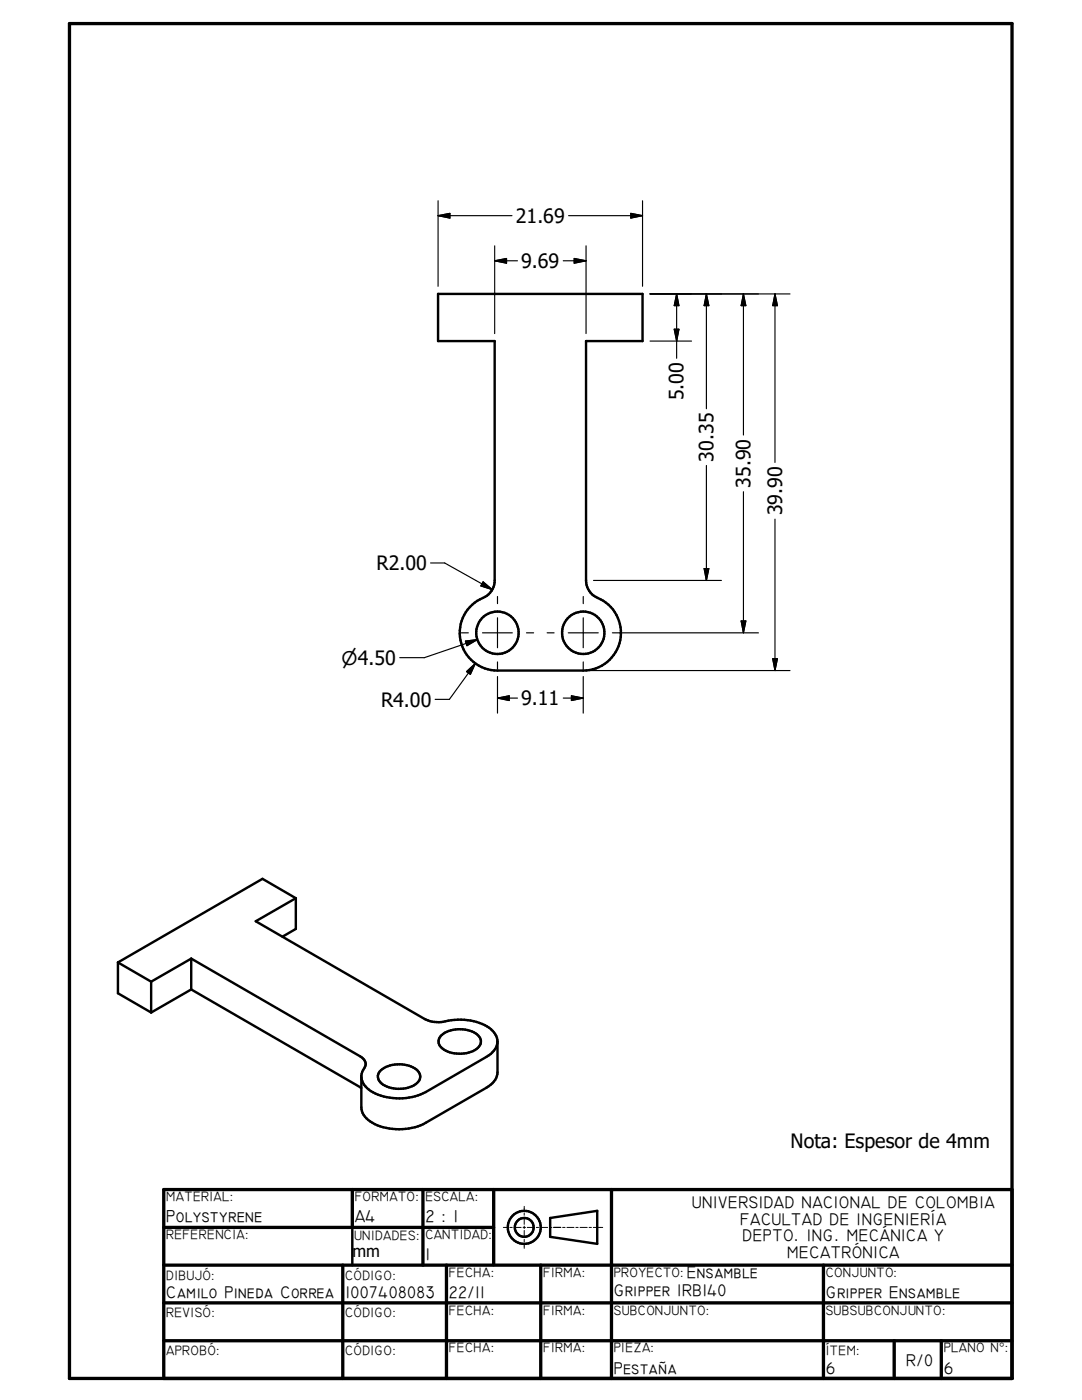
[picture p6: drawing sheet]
<svg xmlns="http://www.w3.org/2000/svg" width="216mm" height="279mm" viewBox="0 0 216 279" stroke-linecap="round" stroke-linejoin="round" font-family="sans-serif">
<g fill="none" stroke="#000" stroke-width=".48">
<path d="M87.4 58.7h40.8v9.4h-11.3v47.7a4 4 0 0 0 2.9 3.8 7.5 7.5 0 0 1 3.9 8.5 7.5 7.5 0 0 1-7.3 5.7h-17.1a7.6 7.6 0 0 1-7.5-6.3 7.6 7.6 0 0 1 5-8.4 3.7 3.7 0 0 0 1.9-3.3v-47.7h-11.3zM59 179.3v6.1l-2.6 1.5M59 179.3l-6.6-3.9-28.9 16.7M59 179.3l-8 4.6 33.7 19.5a7.2 7.2 0 0 0 5.4 .2 10 10 0 0 1 8.2 2.2 3 3 0 0 1-.8 4.8l-12.6 7.3a11.5 11.5 0 0 1-11.3-.5l-1-.9-.5-1.5M23.5 192.1v6.1l6.7 3.9M23.5 192.1l6.7 3.8M30.2 195.9v6.2M38.2 191.3l33.7 19.5a1.65 1.65 0 0 1 .6 2.7l-.4 1.1v6.4a4.1 4.1 0 0 0 2.7 3.4 11.8 11.8 0 0 0 10.1-.3l12.2-7a3.9 3.9 0 0 0 2.2-3.1v-6.2M38.2 197.5l33.9 19.6M38.2 197.5l-8 4.6M38.2 191.3l-8 4.6M38.2 191.3v6.2"/>
<path d="M75.8 213.8a6 6 0 0 1 7.5-.1 1.77 1.77 0 0 1-.7 2.9 6.2 6.2 0 0 1-6.7-.6 1.57 1.57 0 0 1-.1-2.2zM88.1 206.6a6 6 0 0 1 7.4 .1 1.74 1.74 0 0 1-.8 2.9 6.1 6.1 0 0 1-6.9-.8 1.6 1.6 0 0 1 .3-2.2zM70.3 244.9v7.6M109.8 243.1l9.4-1.4v6.5l-9.4-1.4z"/>
<circle cx="99.3" cy="126.3" r="4.2"/>
<circle cx="116.4" cy="126.3" r="4.2"/>
<circle cx="104.6" cy="245" r="1.87"/>
<circle cx="104.6" cy="244.9" r="3.3"/>
</g>
<g fill="none" stroke="#000" stroke-width=".66">
<path d="M13.9 4.7h188v270.4h-188zM70.3 237.4v7.5M84.4 237.4v15.1M98.5 237.4v15M122 237.4v37.7M201.9 237.4h-169.2v37.7M32.7 252.5h169.2M32.7 245h65.8M68.4 252.5v22.6M89.1 252.5v22.6M107.9 252.5v22.6M164.3 252.5v22.6"/>
<path d="M32.7 260h169.2M32.7 267.6h169.2M178.4 267.6v7.5M187.8 267.6v7.5"/>
</g>
<g fill="none" stroke="#000" stroke-width=".2">
<path d="M100.4 245h1M101.7 245h.5M102.6 245h1.4M104.4 245h.5M104.6 240.8v.9M104.6 242.1v.4M104.6 242.9v1.4M104.6 244.7v.5M104.6 245.6v1.4M104.6 247.3v.5M104.6 248.2v.9M105.2 245h1.4"/>
<path d="M107 245h.5M107.8 245h1.5M109.7 245h.4M110.5 245h1.4M112.3 245h.4M113.1 245h1.4M114.9 245h.5M115.7 245h1.5M117.5 245h.5M118.4 245h1.9"/>
</g>
<g fill="none" stroke="#000" stroke-width=".23">
<path d="M87.4 43h14.8M87.4 43l2.4-.4v.9zM87.4 40.1v17M98.7 52h4.6M98.7 52l2.4-.4v.9zM98.7 49.1v17.5M112.4 52h4.5M113.5 43h14.7M114.6 51.6l2.3 .4-2.3 .5zM116.9 49.1v17.5M125.9 42.6l2.3 .4-2.3 .5zM128.2 40.1v17"/>
<path d="M129.7 58.7h27.9M135 58.7v12.8M135 58.7l.5 2.3h-1zM141 58.7l.4 2.3h-.9zM141 58.7v22.9M148.3 58.7l.5 2.3h-.9zM148.3 58.7v28.1M154.6 58.7l.5 2.3h-.9zM154.6 58.7v33.6M129.7 68.1h8.3M134.5 65.7h1l-.5 2.4zM141 92.9v22.9"/>
<path d="M148.3 98.1v28.2M85.9 112.4h2.8l9.5 5.3M96.4 116.1l1.8 1.6-2.3-.8zM99.3 119v1.5M116.4 119v1.5M118.4 115.8h25.6M140.5 113.5h.9l-.4 2.3zM154.6 103.6v30.2M92 126.3h1.5M92.9 127.9l2.4-.3-2.1 1.3zM93.1 134l1.8-1.6-1 2.2zM94.9 132.4l-5.2 7.2h-2.9"/>
<path d="M95.3 127.6l-10.6 3.7h-4.9M96.3 126.3h5.9M99.3 123.3v6M99.3 132.1v1.4M99.3 135v7.3M99.3 139.3h4M99.3 139.3l2.3-.4v.9zM105.1 126.3h1.4M109.2 126.3h1.4M112.4 139.3h4M113.4 126.3h6M114 138.9l2.4 .4-2.4 .5z"/>
<path d="M116.4 123.3v6M116.4 132.1v1.4M116.4 135v7.3M117.9 133.8h39.7M122.2 126.3h29.1M147.9 123.9h.9l-.5 2.4zM154.2 131.5h.9l-.5 2.3zM110.5 245h1.4"/>
</g>
<g fill="#000" stroke="#000" stroke-width=".23">
<path d="M87.4 43l2.4-.4v.9zM98.7 52l2.4-.4v.9zM114.6 51.6l2.3 .4-2.3 .5zM125.9 42.6l2.3 .4-2.3 .5zM134.5 65.7h1l-.5 2.4zM135 58.7l.5 2.3h-1zM141 58.7l.4 2.3h-.9zM148.3 58.7l.5 2.3h-.9zM154.6 58.7l.5 2.3h-.9zM96.4 116.1l1.8 1.6-2.3-.8zM140.5 113.5h.9l-.4 2.3zM92.9 127.9l2.4-.3-2.1 1.3z"/>
<path d="M93.1 134l1.8-1.6-1 2.2zM99.3 139.3l2.3-.4v.9zM114 138.9l2.4 .4-2.4 .5zM147.9 123.9h.9l-.5 2.4zM154.2 131.5h.9l-.5 2.3z"/>
</g>
<g font-size="3.9">
<text x="102.9" y="44.5">21.69</text>
<text x="104" y="53.5">9.69</text>
<text x="136.4" y="79.9" transform="rotate(-90 136.4 79.9)">5.00</text>
<text x="142.4" y="92.2" transform="rotate(-90 142.4 92.2)">30.35</text>
<text x="149.8" y="97.4" transform="rotate(-90 149.8 97.4)">35.90</text>
<text x="156.1" y="102.9" transform="rotate(-90 156.1 102.9)">39.90</text>
<text x="75.1" y="113.8">R2.00</text>
<text x="76" y="141">R4.00</text>
<text x="104" y="140.8">9.11</text>
<text x="157.7" y="229.2">Nota: Espesor de 4mm</text>
</g>
<text font-size="3.8" x="68.2" y="132.6">n4.50</text>
<g font-size="3.5">
<text x="33.1" y="244">Polystyrene</text>
<text x="70.8" y="244">A4</text>
<text x="84.9" y="244">2 : 1</text>
</g>
<g font-size="3.4">
<text x="138" y="241">UNIVERSIDAD NACIONAL DE COLOMBIA</text>
<text x="147.7" y="244.4">FACULTAD DE INGENIERÍA</text>
<text x="84.9" y="251.5">1</text>
<text x="148.2" y="247.7">DEPTO. ING. MECÁNICA Y</text>
<text x="157.1" y="251.1">MECATRÓNICA</text>
<text x="137" y="255">Ensamble</text>
<text x="33.1" y="259">Camilo Pineda Correa</text>
<text x="68.9" y="259">1007408083</text>
<text x="89.6" y="259">22/11</text>
<text x="122.5" y="258.6">Gripper IRB140</text>
<text x="164.8" y="259">Gripper Ensamble</text>
<text x="122.5" y="274.3">Pestaña</text>
<text x="164.8" y="274.2">6</text>
<text x="180.8" y="272.5">R/0</text>
<text x="188.3" y="274.2">6</text>
</g>
<text font-size="3.3" x="70.3" y="250.8">mm</text>
<g font-size="2.7">
<text x="33.1" y="239.7">MATERIAL:</text>
<text x="70.8" y="239.7">FORMATO:</text>
<text x="84.9" y="239.7">ESCALA:</text>
<text x="33.1" y="247.3">REFERENCIA:</text>
<text x="70.7" y="247.4">UNIDADES:</text>
<text x="84.9" y="247.3">CANTIDAD:</text>
<text x="33.1" y="255.4">DIBUJÓ:</text>
<text x="68.9" y="255.4">CÓDIGO:</text>
<text x="89.6" y="254.8">FECHA:</text>
<text x="108.4" y="254.8">FIRMA:</text>
<text x="122.5" y="254.8">PROYECTO:</text>
<text x="164.8" y="254.8">CONJUNTO:</text>
<text x="33.1" y="262.9">REVISÓ:</text>
<text x="68.9" y="262.9">CÓDIGO:</text>
<text x="89.6" y="262.3">FECHA:</text>
<text x="108.4" y="262.3">FIRMA:</text>
<text x="122.5" y="262.4">SUBCONJUNTO:</text>
<text x="164.8" y="262.4">SUBSUBCONJUNTO:</text>
<text x="89.6" y="269.9">FECHA:</text>
<text x="108.4" y="269.9">FIRMA:</text>
<text x="122.5" y="269.9">PIEZA:</text>
<text x="188.3" y="269.9">PLANO N°:</text>
<text x="33.1" y="270.5">APROBÓ:</text>
<text x="68.9" y="270.5">CÓDIGO:</text>
<text x="164.8" y="270.5">ÍTEM:</text>
</g>
</svg>
